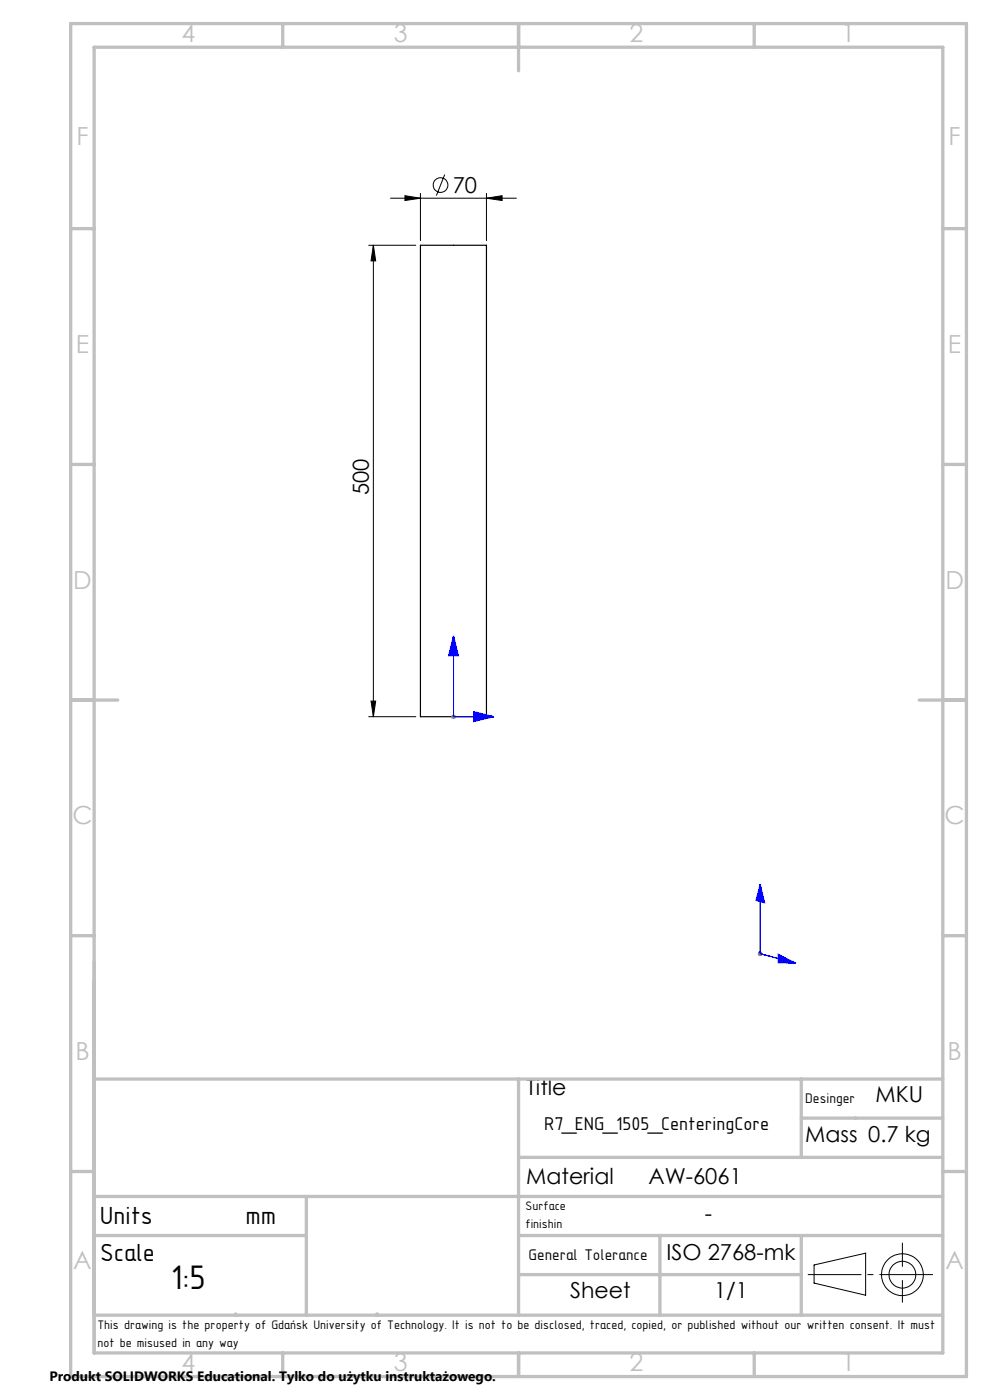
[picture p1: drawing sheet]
<svg xmlns="http://www.w3.org/2000/svg" width="210mm" height="297mm" viewBox="0 0 210 297" stroke-linecap="round" stroke-linejoin="round" font-family="sans-serif">
<path d="M89.2 52h14v100h-14z" fill="none" stroke="#000" stroke-width=".25"/>
<g fill="none" stroke="#000" stroke-width=".21">
<path d="M94.3 37l-1.7 4.5M78.2 52h10M79.2 52l.5 3.3h-1zM79.2 52v100M82.8 42h26.7M85.9 41.5l3.3 .5-3.3 .5zM89.2 41v10M103.2 42l3.3-.5v1zM103.2 41v10M78.2 152h10M78.7 148.7h1l-.5 3.3zM20 197v90h180v-90"/>
<path d="M20 279h180M172.7 268.4l10.9-2.6v9l-10.9-2.6zM191.4 263.7v5M191.4 271.6v4.7"/>
<circle cx="93.4" cy="39.3" r="1.55"/>
<circle cx="191.4" cy="270.4" r="2.84"/>
<circle cx="191.4" cy="270.4" r="4.4"/>
</g>
<path d="M96.2 134.9l.2 .8h-.4zM96.2 134.9l1.1 4.3h-2.2zM96.2 134.9v17.1h8.6M100.5 151l4.3 1-4.3 1.1zM103.9 151.8l.9 .2-.9 .3zM161.3 187.6l.2 .8-.4-.1zM161.3 187.6l.9 4-1.9-.6zM161.3 187.6v14.7l7.5 2.1M165.1 202.4l3.7 2-3.7-.1zM168.1 204l.7 .4h-.7z" fill="none" stroke="#00f" stroke-width=".21"/>
<path d="M95.7 152h1M95.8 151.7l.8 .7M96.2 151.5v1M96.6 151.7l-.8 .7M160.8 202.3h1M160.9 202l.7 .7M161.3 201.8v1M161.6 202l-.7 .7" fill="none" stroke="#808080" stroke-width=".21"/>
<path d="M171.4 270.4h26.5" fill="none" stroke="#000" stroke-width=".21" stroke-dasharray="15.2 1.3 1.3 1.3" stroke-dashoffset="3.9" stroke-linecap="butt"/>
<g fill="none" stroke="#c0c0c0" stroke-width=".7">
<path d="M15 5h190v287h-190zM20 10h180v277h-180zM60 5v5M110 5v10M160 5v5M15 48.5h5M200 48.5h5M15 98.5h5M200 98.5h5M15 148.5h10M195 148.5h10M15 198.5h5"/>
<path d="M200 198.5h5M20 228.9h180M110 228.9v50.1M170 228.9v16.6M170 237.2h30M15 248.5h5M20 253.8h180M65 253.8v25.2M110 245.5h90M200 248.5h5M20 279h180M20 262.1h45"/>
<path d="M50 278.7v.3M80 278.7v.3M110 262.1h90M110 270.4h60M140 262.1v16.9M170 262.1v16.9M60 287v5M110 287v5M160 287v5"/>
</g>
<g fill="#00f">
<path d="M168.1 204l.7 .4h-.7zM161.3 187.6l.2 .8-.4-.1zM165.1 202.4l3.7 2-3.7-.1zM161.3 187.6l.9 4-1.9-.6zM103.9 151.8l.9 .2-.9 .3zM96.2 134.9l.2 .8h-.4z"/>
<path d="M100.5 151l4.3 1-4.3 1.1zM96.2 134.9l1.1 4.3h-2.2z"/>
</g>
<g fill="#000">
<path d="M79.2 52l.5 3.3h-1zM78.7 148.7h1l-.5 3.3z"/>
<path d="M85.9 41.5l3.3 .5-3.3 .5zM103.2 42l3.3-.5v1z"/>
</g>
<text font-size="7.8" x="36.2" y="273.4">1:5</text>
<g font-size="5.6">
<text x="21.2" y="259.6">Units</text>
<text x="52.1" y="259.6">mm</text>
<text x="21.2" y="267.5">Scale</text>
</g>
<g font-size="5.3" fill="#c0c0c0">
<text x="38.5" y="8.9">4</text>
<text x="83.5" y="8.9">3</text>
<text x="133.5" y="8.9">2</text>
<text x="178.5" y="8.9">1</text>
<text x="16.2" y="30.7">F</text>
<text x="201.2" y="30.7">F</text>
<text x="16.1" y="74.9">E</text>
<text x="201.1" y="74.9">E</text>
<text x="15.5" y="124.9">D</text>
<text x="200.5" y="124.9">D</text>
<text x="15.4" y="174.9">C</text>
<text x="200.4" y="174.9">C</text>
<text x="16" y="224.9">B</text>
<text x="201" y="224.9">B</text>
<text x="15.5" y="269.2">A</text>
<text x="200.5" y="269.2">A</text>
<text x="38.5" y="290.9">4</text>
<text x="83.5" y="290.9">3</text>
<text x="133.5" y="290.9">2</text>
<text x="178.5" y="290.9">1</text>
</g>
<g font-size="4.7">
<text x="96" y="41">70</text>
<text x="78.2" y="105.1" transform="rotate(-90 78.2 105.1)">500</text>
<text x="111.7" y="232.3">Title</text>
<text x="185.7" y="233.8">MKU</text>
<text x="170.8" y="242.2">Mass 0.7 kg</text>
<text x="111.6" y="251.2">Material</text>
<text x="137.5" y="251.2">AW-6061</text>
<text x="149.5" y="259">-</text>
<text x="141.4" y="267.2">ISO 2768-mk</text>
<text x="120.9" y="275.3">Sheet</text>
<text x="151.5" y="275.3">1/1</text>
</g>
<text font-size="4.2" x="115.4" y="239.7">R7_ENG_1505_CenteringCore</text>
<text font-size="3.5" x="112.1" y="267.4">General Tolerance</text>
<text font-size="3.2" x="170.8" y="234">Desinger</text>
<text font-size="2.9" x="10.5" y="292.9">Produkt SOLIDWORKS Educational. Tylko do użytku instruktażowego.</text>
<g font-size="2.8">
<text x="111.5" y="256.7">Surface</text>
<text x="111.5" y="260.5">finishin</text>
<text x="20.7" y="281.9">This drawing is the property of Gdańsk University of Technology. It is not to be disclosed, traced, copied, or published without our written consent. It must</text>
<text x="20.7" y="285.7">not be misused in any way</text>
</g>
</svg>
